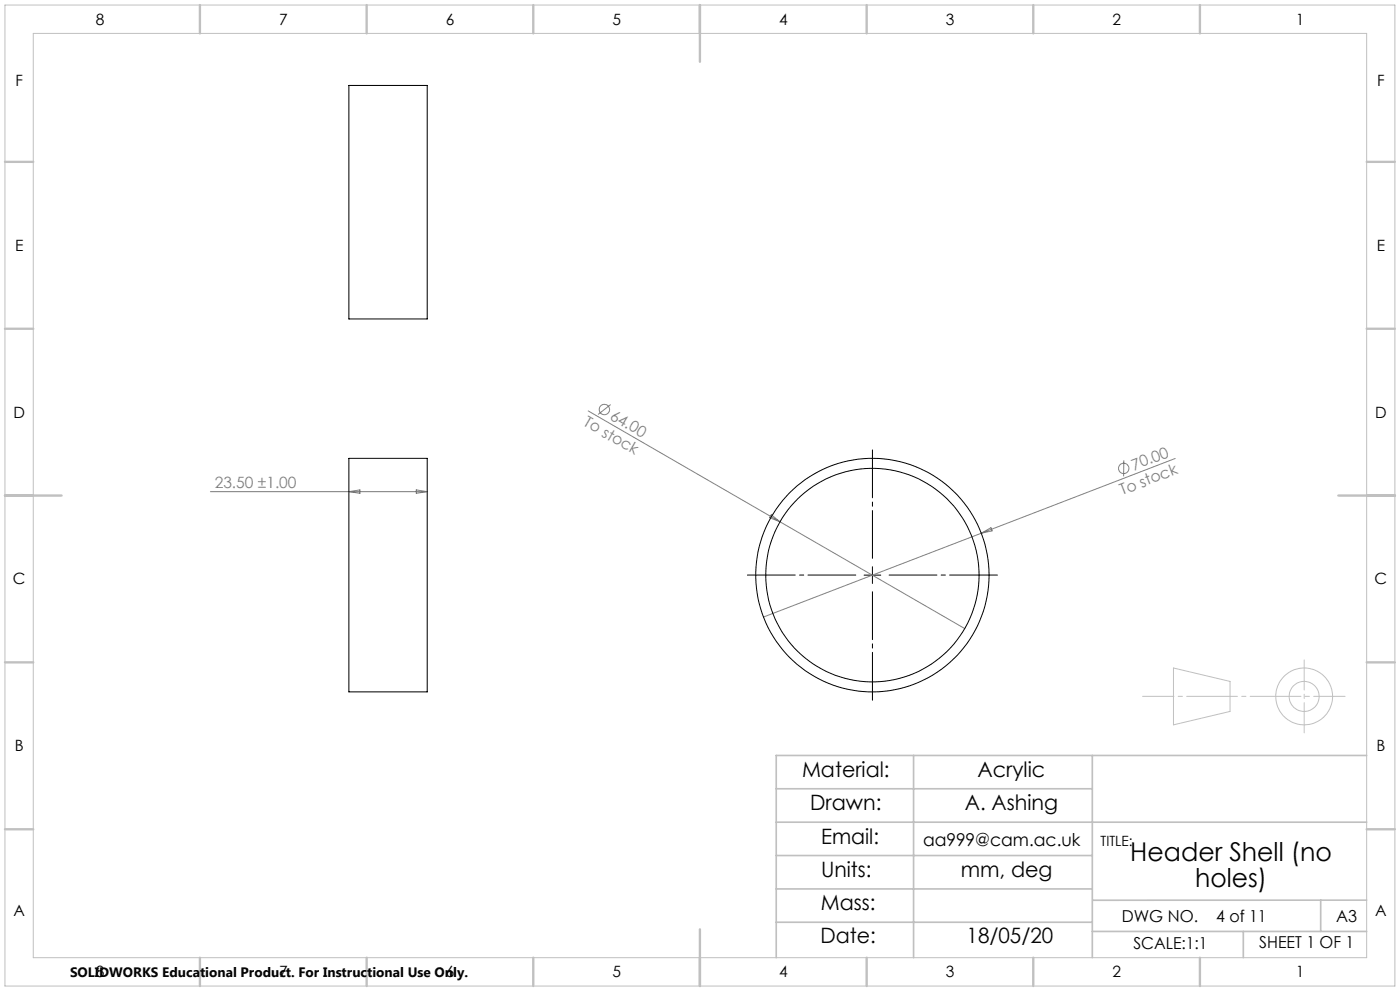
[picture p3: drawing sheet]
<svg xmlns="http://www.w3.org/2000/svg" width="420mm" height="297mm" viewBox="0 0 420 297" stroke-linecap="round" stroke-linejoin="round" font-family="sans-serif">
<g fill="none" stroke="#808080" stroke-width=".3">
<path d="M176.5 123.2l112.9 65.2M183.2 121.2l-3.8 3M337.1 138v4.8M352.6 137.4l-58.2 22.4M63.1 147.4h65.1M104.7 147.4l3.3-.6v1zM124.9 146.8l3.3 .6-3.3 .4zM231.4 154.3l2.6 2.1-3.1-1.3zM294.4 159.8l-65.3 25.1M294.4 159.8l2.9-1.7 .3 1z"/>
<circle cx="181.3" cy="122.7" r="1.55"/>
<circle cx="337.1" cy="140.4" r="1.55"/>
</g>
<g fill="none" stroke="#c0c0c0" stroke-width=".3">
<path d="M1.5 1.5h417v294h-417zM10 10h400v277h-400zM352 200.2l17 4v9l-17 4z"/>
<circle cx="391.2" cy="208.7" r="4.5"/>
<circle cx="391.2" cy="208.7" r="8.5"/>
</g>
<path d="M256.7 172.3h-32.5M261.7 167.3v-32.5M261.7 177.3v32.5M266.7 172.3h32.5" fill="none" stroke="#000" stroke-width=".3" stroke-dasharray="15.2 1.3 1.3 1.3" stroke-dashoffset=".9"/>
<g fill="none" stroke="#000" stroke-width=".3">
<path d="M104.7 25.6h23.5v70h-23.5zM104.7 137.4h23.5v70h-23.5zM259.2 172.4h5M261.7 169.9v5"/>
<circle cx="261.7" cy="172.4" r="35"/>
<circle cx="261.7" cy="172.4" r="32"/>
</g>
<path d="M403.5 208.7h-60.7" fill="none" stroke="#c0c0c0" stroke-width=".3" stroke-dasharray="15.2 1.3 1.3 1.3" stroke-dashoffset="5.8"/>
<path d="M391.3 197.8v21.8" fill="none" stroke="#c0c0c0" stroke-width=".3" stroke-dasharray="15.2 1.3 1.3 1.3" stroke-dashoffset="6.2"/>
<path d="M232.9 236.4h94.8M274.1 226.4v60.6M327.7 226.4v60.6M410 226.4h-177.1v60.6M232.9 246.4h177.1M232.9 256.4h94.8M232.9 266.4h94.8M232.9 276.4h94.8M327.7 279.1h82.3M373 279.1v7.9M396.2 269.8v9.3M410 269.8h-82" fill="none" stroke="#c0c0c0" stroke-width=".5"/>
<g fill="none" stroke="#c0c0c0" stroke-width=".7">
<path d="M60 1.5v8.5M110 1.5v8.5M160 1.5v8.5M210 1.5v17M260 1.5v8.5M310 1.5v8.5M360 1.5v8.5M1.5 48.5h8.5M410 48.5h8.5M1.5 98.5h8.5M410 98.5h8.5M1.5 148.5h17"/>
<path d="M401.5 148.5h17M1.5 198.5h8.5M410 198.5h8.5M1.5 248.5h8.5M410 248.5h8.5M210 278.5v17M60 287v8.5M110 287v8.5M160 287v8.5M260 287v8.5M310 287v8.5M360 287v8.5"/>
</g>
<g font-size="7.8">
<text x="339.1" y="258">Header Shell (no</text>
<text x="358.5" y="265.7">holes)</text>
</g>
<g font-size="6.3">
<text x="240.6" y="232.7">Material:</text>
<text x="293.2" y="232.7">Acrylic</text>
<text x="243" y="242.7">Drawn:</text>
<text x="289.4" y="242.7">A. Ashing</text>
<text x="246.3" y="252.9">Email:</text>
<text x="246.3" y="262.7">Units:</text>
<text x="288.2" y="262.7">mm, deg</text>
<text x="246.3" y="272.7">Mass:</text>
<text x="246.2" y="282.6">Date:</text>
<text x="290" y="282.6">18/05/20</text>
</g>
<text font-size="5.3" x="276.9" y="253.4">aa999@cam.ac.uk</text>
<g font-size="4.9">
<text x="336.5" y="276.3">DWG NO.</text>
<text x="364.9" y="276.3">4 of 11</text>
<text x="400.9" y="276.3">A3</text>
<text x="340" y="284.4">SCALE:1:1</text>
<text x="377.8" y="284.2">SHEET 1 OF 1</text>
</g>
<g font-size="4.7">
<text x="28.7" y="7.4">8</text>
<text x="83.7" y="7.4">7</text>
<text x="133.7" y="7.4">6</text>
<text x="183.7" y="7.4">5</text>
<text x="233.7" y="7.4">4</text>
<text x="283.7" y="7.4">3</text>
<text x="333.7" y="7.4">2</text>
<text x="388.7" y="7.4">1</text>
<text x="4.6" y="25.9">F</text>
<text x="413.1" y="25.9">F</text>
<text x="4.5" y="75.2">E</text>
<text x="413" y="75.2">E</text>
<text x="4" y="125.2">D</text>
<text x="412.5" y="125.2">D</text>
<text x="3.9" y="175.2">C</text>
<text x="412.4" y="175.2">C</text>
<text x="4.4" y="225.2">B</text>
<text x="412.9" y="225.2">B</text>
<text x="4" y="274.4">A</text>
<text x="412.5" y="274.4">A</text>
<text x="28.7" y="292.9">8</text>
<text x="83.7" y="292.9">7</text>
<text x="133.7" y="292.9">6</text>
<text x="183.7" y="292.9">5</text>
<text x="233.7" y="292.9">4</text>
<text x="283.7" y="292.9">3</text>
<text x="333.7" y="292.9">2</text>
<text x="388.7" y="292.9">1</text>
</g>
<g font-size="4.7" fill="#808080">
<text x="182.7" y="125.5" transform="rotate(30 182.7 125.5)">64.00</text>
<text x="174.8" y="127.4" transform="rotate(30 174.8 127.4)">To stock</text>
<text x="340.1" y="141" transform="rotate(-21 340.1 141)">70.00</text>
<text x="64.4" y="146.3">23.50 ±1.00</text>
<text x="336.7" y="148.4" transform="rotate(-21 336.7 148.4)">To stock</text>
</g>
<text font-size="4.2" x="330.2" y="253.4">TITLE:</text>
<text font-size="4.1" x="21" y="292.8">SOLIDWORKS Educational Product. For Instructional Use Only.</text>
</svg>
